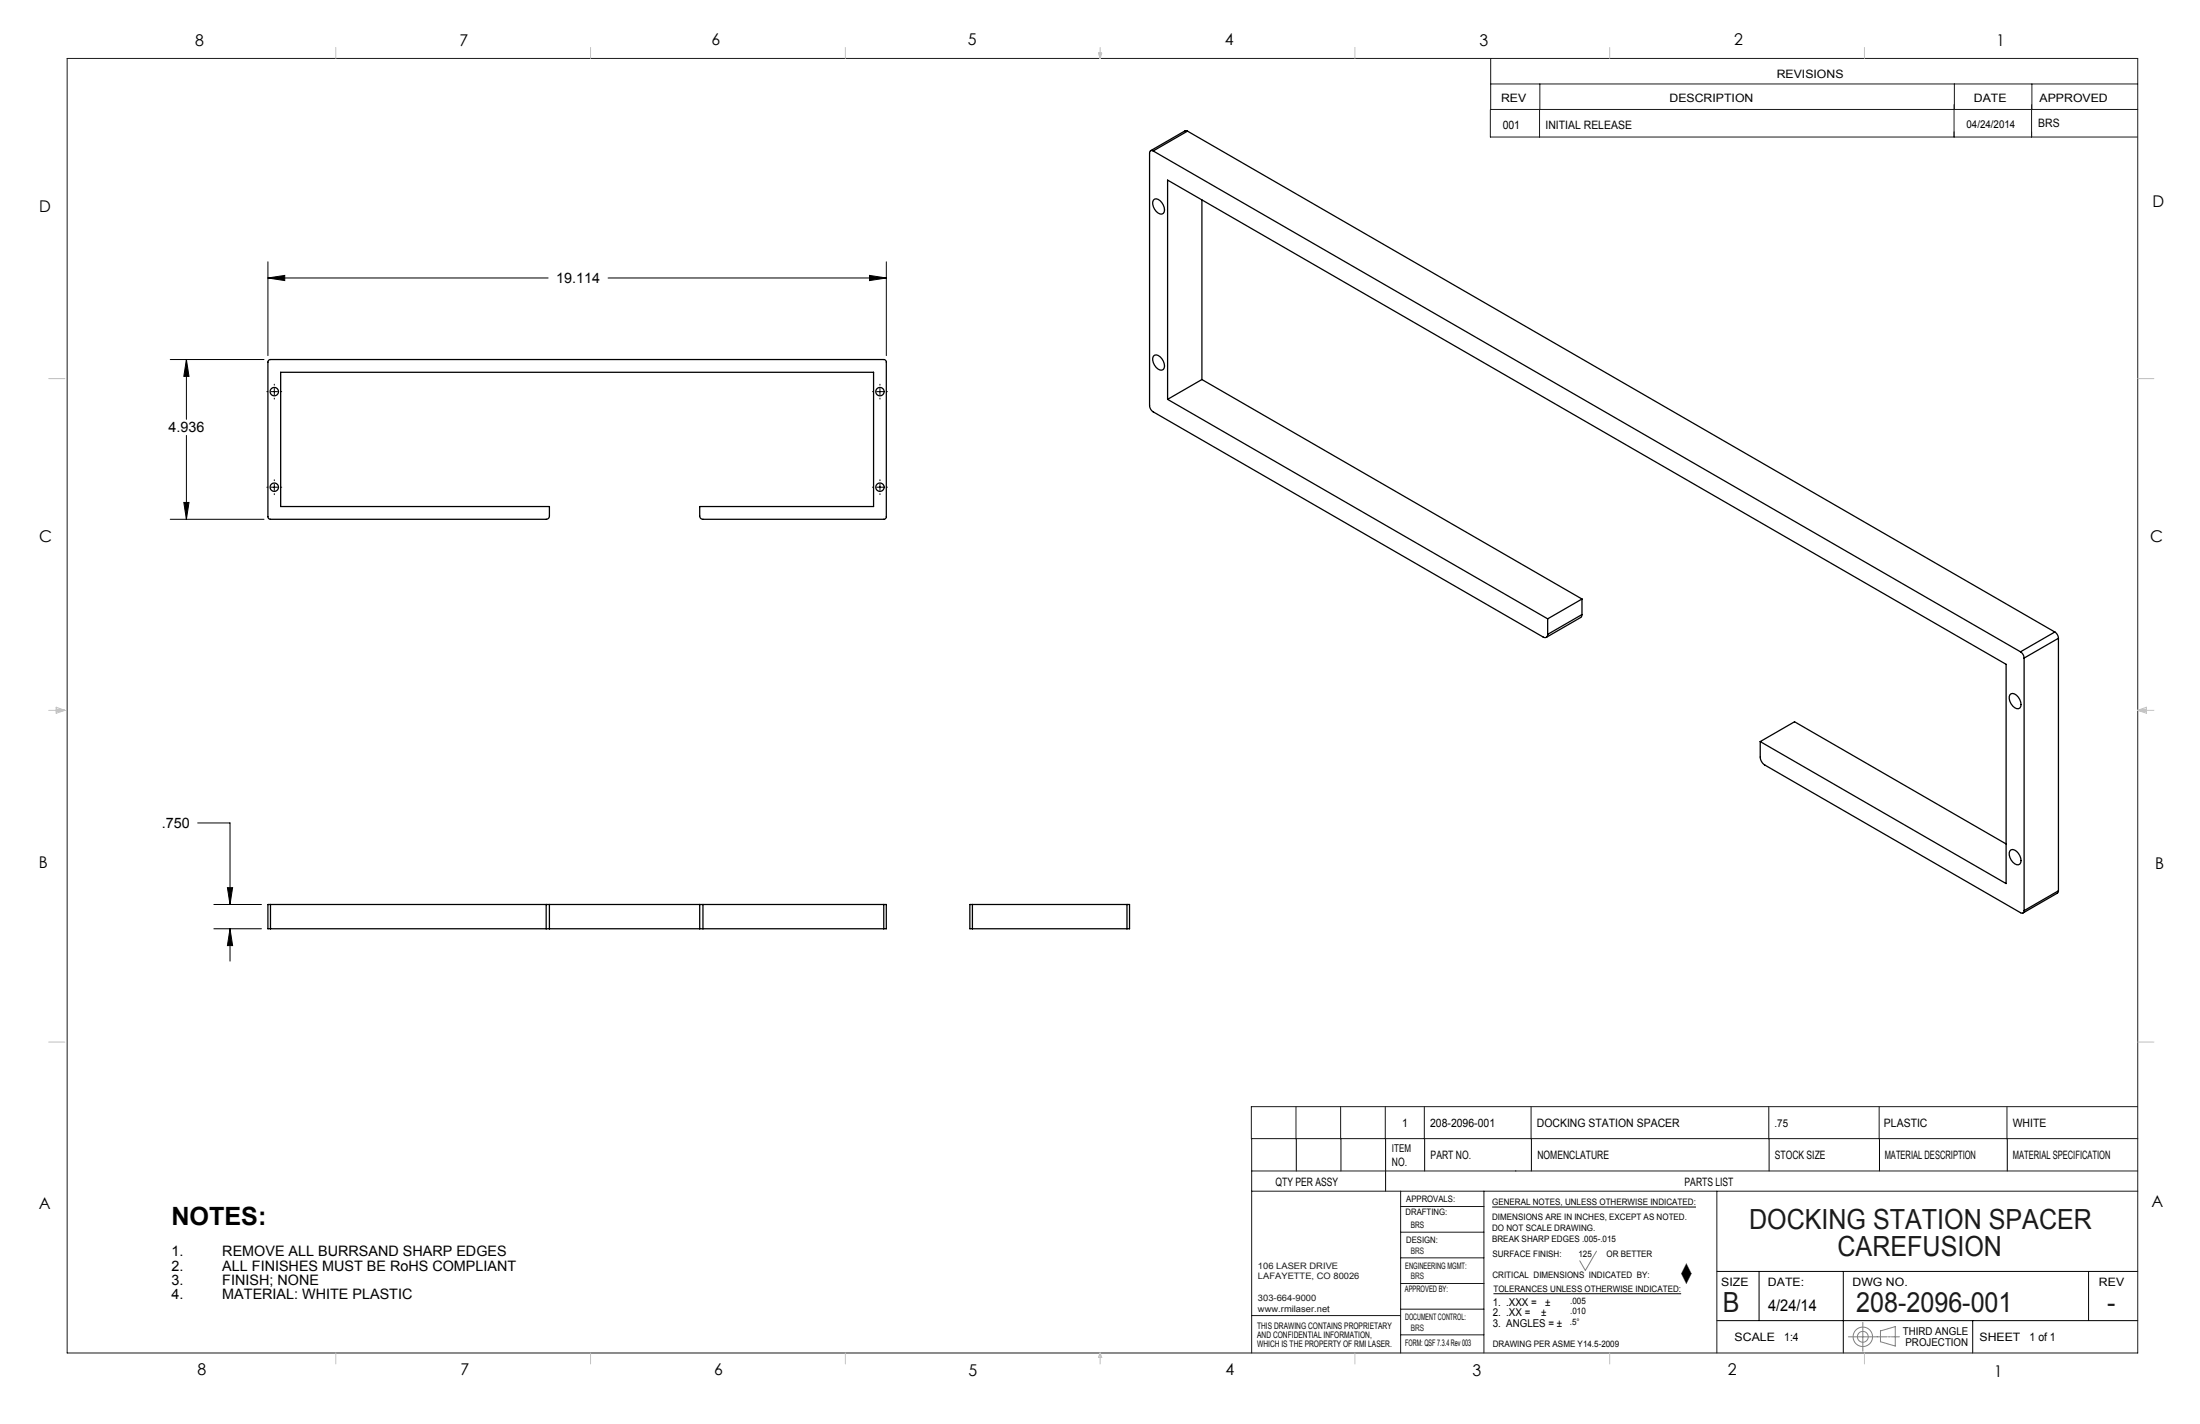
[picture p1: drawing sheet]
<svg xmlns="http://www.w3.org/2000/svg" width="432mm" height="279mm" viewBox="0 0 432 279" stroke-linecap="round" stroke-linejoin="round" font-family="sans-serif">
<g fill="none" stroke="#808080" stroke-width=".2">
<path d="M313.4 245.5l-2.2 3.8-1.1-1.9M331 248l.9 1.9-.9 1.9-1-1.9zM365.6 259.5v5.6M362.8 262.3h7.6M369.1 261.1l2.9-.8v3.8l-2.9-.8zM370.6 262.3h.4M371.2 262.3h1.6"/>
<circle cx="365.6" cy="262.3" r="1.91"/>
<circle cx="365.6" cy="262.3" r="1.06"/>
</g>
<g fill="none" stroke="#000" stroke-width=".2">
<path d="M52.6 54.5l3.3-.5v1.1zM52.6 51.4v18.4M52.6 54.5h55M119.3 54.5h54.7M170.7 54l3.3 .5-3.3 .6zM174 51.4v18.4M33.4 70.5h18.4M36.6 70.5l.5 3.3h-1zM36.6 70.5v11.8M52.4 76.8h.2M53.2 76.8h1.3M53.8 75.4v.2"/>
<path d="M53.8 76.2v1.3M53.8 78.1v.2M55.1 76.8h.2M171.2 76.8h.2M172.1 76.8h1.2M172.7 75.4v.2M172.7 76.2v1.3M172.7 78.1v.2M174 76.8h.2M36.1 98.6h1l-.5 3.3zM36.6 85.4v16.5M52.4 95.6h.2"/>
<path d="M53.2 95.6h1.3M53.8 94.1v.2M53.8 95v1.2M53.8 96.9v.2M55.1 95.6h.2M171.2 95.6h.2M172.1 95.6h1.2M172.7 94.1v.2M172.7 95v1.2M172.7 96.9v.2M174 95.6h.2M33.4 101.9h18.4"/>
<path d="M38.8 161.5h6.3v16M42 177.5h9.3M44.6 174.2h1.1l-.6 3.3zM42 182.2h9.3M45.1 182.2l.6 3.3h-1.1zM45.1 182.2v6.4M254.4 223.4v6.4M263.2 223.4v6.4M272 223.4v10.3M279.6 223.4v6.4M292.9 236.8h40M300.6 223.4v6.4"/>
<path d="M347.2 223.4v6.4M368.9 223.4v6.4M394 223.4v6.4M293.1 253.8h36.9M337 259.1h82.6M337 249.5h82.6M345.3 249.5v9.6M361.8 249.5v16M387.2 259.1v6.4M409.9 249.5v9.6"/>
</g>
<g fill="none" stroke="#191924" stroke-width=".2">
<path d="M13.2 11.5h406.4v254h-406.4zM292.6 11.5v10h127M292.6 16.5h127M302.2 16.5v5M383.6 16.5v5M398.8 16.5v5M292.5 21.6v5.3h127M302.2 21.6v5.3M383.5 20.5v6.4M398.7 20.5v6.4M254.4 217.1v6.4M263.1 217.1v6.4"/>
<path d="M271.9 217.1v6.4M279.6 217.1v6.4M300.5 217.1v6.4M347.2 217.1v6.4M368.8 217.1v6.4M393.9 217.1v6.4M419.5 217.1h-173.9v6.4M245.7 233.7h173.9M245.7 229.8h173.9M274.9 233.7v31.8M274.9 236.7h16.4M291.3 233.7v31.8"/>
<path d="M337 233.7v31.8M419.6 223.4h-173.9v42.1M245.7 258.1h29.2M274.9 256.9h16.4M274.9 241.8h16.4M274.9 246.8h16.4M274.9 251.8h16.4M274.9 261.9h16.4"/>
</g>
<g fill="none" stroke="#c0c0c0" stroke-width=".2">
<path d="M65.9 9.3v2.2M115.9 9.3v2.2M165.9 9.3v2.2M215.6 10.4h.6l-.3 1.1zM215.7 10.4l.2 1.1M215.9 9.3v2.2M216.1 10.4l-.2 1.1M265.9 9.3v2.2M315.9 9.3v2.2M365.9 9.3v2.2M9.6 74.3h3.1M419.6 74.3h3.2"/>
<path d="M9.6 139.4h3.1M11 139.1l1.7 .3M11 138.8l1.7 .6-1.7 .5zM12.7 139.4l-1.7 .2M419.6 139.4h3.2M419.6 139.4l1.7-.6v1.1zM419.6 139.4l1.7 .2M421.3 139.1l-1.7 .3M9.6 204.5h3.1M419.6 204.5h3.2M65.9 265.5v2.1M115.9 265.5v2.1"/>
<path d="M165.9 265.5v2.1M215.9 265.5v2.1M215.9 265.5l.3 .8h-.6zM265.9 265.5v2.1M315.9 265.5v2.1M365.9 265.5v2.1"/>
</g>
<path d="M331 248l.9 1.9-.9 1.9-1-1.9z" fill-rule="evenodd" fill="#000"/>
<path d="M44.6 174.2h1.1l-.6 3.3zM45.1 182.2l.6 3.3h-1.1zM52.6 54.5l3.3-.5v1.1zM170.7 54l3.3 .5-3.3 .6zM36.6 70.5l.5 3.3h-1zM36.1 98.6h1l-.5 3.3z" fill="#000"/>
<g fill="none" stroke="#000" stroke-width=".25">
<path d="M226.3 29.6a.43 .43 0 0 0-.5 0 .43 .43 0 0 0-.2 .4v49.6a1.57 1.57 0 0 0 .7 1.2l76.6 44.2a.55 .55 0 0 0 .6 0 .55 .55 0 0 0 .3-.5M226.3 29.6l170.3 98.3M226.4 39.3a.84 .84 0 0 1 1.3 .1 1.99 1.99 0 0 1 .6 2.5 1.55 1.55 0 0 1-1.9-1.3l-.2-.5zM233.1 25.7h-.5l-6.8 3.9M233.1 25.7l-6.8 3.9M233.1 25.7l170.2 98.3M235.9 39.2v35.3M52.7 70.7l.4-.2h120.4l.3 .2 .2 .3v30.4l-.2 .3-.3 .2h-35.5a.64 .64 0 0 1-.7-.6v-1.9h34.2v-26.4h-116.4v26.4h52.7v1.9a.63 .63 0 0 1-.6 .6l-54.4-.1-.2-.4v-30.4zM226.4 69.9a.84 .84 0 0 1 1.3 .1 1.99 1.99 0 0 1 .6 2.5 1.55 1.55 0 0 1-1.9-1.3l-.2-.5zM229.2 78.4v-43.1l164.5 95v43.1l-48.2-27.9M229.2 78.4l74.6 43M235.9 74.5l-6.7 3.9"/>
<path d="M235.9 74.5l74.6 43M310.5 117.5l-6.7 3.9M310.5 117.5v3.1M303.8 121.4v3.1M310.5 120.6l-.3 .6-6.7 3.8M310.5 120.6l-6.7 3.9M394.5 136.3a.84 .84 0 0 1 1.3 .1 1.99 1.99 0 0 1 .6 2.5 1.55 1.55 0 0 1-1.9-1.3l-.1-.5zM396.6 127.9a1.57 1.57 0 0 1 .7 1.2M397.3 129.1v49.6M403.3 124a1.57 1.57 0 0 1 .7 1.2M403.3 124l-6.7 3.9M404 125.2l-6.7 3.9"/>
<path d="M404 125.2v49.6M345.5 145.5v3.1a1.99 1.99 0 0 0 .9 1.5l50.2 29a.43 .43 0 0 0 .5 0 .43 .43 0 0 0 .2-.4M345.5 145.5l6.7-3.9 41.5 24M53.1 177.5h-.5v4.7h.5M53.1 177.5v4.7M53.1 177.5h54.1M107.2 177.5h.6M107.2 177.5v4.7M107.8 177.5h29.5M107.8 177.5v4.7M137.3 177.5h.7M137.3 177.5v4.7"/>
<path d="M138 177.5h35.5M138 177.5v4.7M173.5 177.5h.5v4.7h-.5M173.5 177.5v4.7M190.9 177.5h-.5v4.7h.5M190.9 177.5h30.3M190.9 177.5v4.7M221.2 177.5h.5v4.7h-.5M221.2 177.5v4.7M394.5 167a.84 .84 0 0 1 1.3 0 1.99 1.99 0 0 1 .6 2.5 1.55 1.55 0 0 1-1.9-1.3l-.1-.5zM404 174.8l-.2 .4-6.7 3.9M404 174.8l-6.7 3.9"/>
<path d="M53.1 182.2h54.1M107.2 182.2h.6M107.8 182.2h29.5M137.3 182.2h.7M138 182.2h35.5M190.9 182.2h30.3"/>
<circle cx="53.8" cy="76.8" r=".82"/>
<circle cx="172.7" cy="76.8" r=".82"/>
<circle cx="53.8" cy="95.6" r=".83"/>
<circle cx="172.7" cy="95.6" r=".83"/>
</g>
<g font-size="5.4" fill="#191924">
<text x="343.3" y="241.2">DOCKING STATION SPACER</text>
<text x="360.7" y="246.5">CAREFUSION</text>
<text x="338.1" y="257.4">B</text>
<text x="364.3" y="257.4">208-2096-001</text>
<text x="413.6" y="257.4">-</text>
</g>
<text font-size="4.9" x="33.6" y="240.4">NOTES:</text>
<g font-size="3.2">
<text x="38.3" y="9">8</text>
<text x="90.2" y="9.1">7</text>
<text x="139.7" y="8.9">6</text>
<text x="190" y="8.9">5</text>
<text x="240.4" y="8.9">4</text>
<text x="290.4" y="9.1">3</text>
<text x="340.4" y="8.9">2</text>
<text x="391.9" y="9.1">1</text>
<text x="7.7" y="41.7">D</text>
<text x="422.5" y="40.7">D</text>
<text x="7.7" y="106.4">C</text>
<text x="422" y="106.4">C</text>
<text x="7.7" y="170.3">B</text>
<text x="423" y="170.6">B</text>
<text x="7.6" y="237.3">A</text>
<text x="422.3" y="236.8">A</text>
<text x="347" y="257.2">4/24/14</text>
<text x="38.8" y="269.9">8</text>
<text x="90.4" y="269.8">7</text>
<text x="140.2" y="269.8">6</text>
<text x="190.1" y="269.9">5</text>
<text x="240.5" y="269.8">4</text>
<text x="289" y="269.9">3</text>
<text x="339.1" y="269.9">2</text>
<text x="391.4" y="270.2">1</text>
</g>
<g font-size="2.8">
<text x="109.2" y="55.5">19.114</text>
<text x="33.1" y="84.8">4.936</text>
<text x="31.7" y="162.4">.750</text>
<text x="33.6" y="246.5">1.</text>
<text x="33.6" y="249.3">2.</text>
<text x="43.6" y="246.5">REMOVE ALL BURRSAND SHARP EDGES</text>
<text x="43.6" y="249.3">ALL FINISHES MUST BE RoHS COMPLIANT</text>
<text x="33.6" y="252.1">3.</text>
<text x="33.6" y="254.9">4.</text>
<text x="43.6" y="252.1">FINISH; NONE</text>
<text x="43.6" y="254.9">MATERIAL: WHITE PLASTIC</text>
</g>
<g font-size="2.3">
<text x="348.7" y="15.3">REVISIONS</text>
<text x="294.6" y="19.9">REV</text>
<text x="327.7" y="19.9">DESCRIPTION</text>
<text x="387.4" y="19.9">DATE</text>
<text x="400.3" y="19.9">APPROVED</text>
<text x="294.9" y="25.2">001</text>
<text x="303.3" y="25.2">INITIAL RELEASE</text>
<text x="400" y="25">BRS</text>
<text x="275.2" y="221.1">1</text>
<text x="280.7" y="221.1">208-2096-001</text>
<text x="301.6" y="221.1">DOCKING STATION SPACER</text>
<text x="369.8" y="221.1">PLASTIC</text>
<text x="395" y="221.1">WHITE</text>
<text x="280.8" y="227.4">PART NO.</text>
<text x="301.8" y="227.4">NOMENCLATURE</text>
<text x="348.3" y="227.4">STOCK SIZE</text>
<text x="369.9" y="227.4">MATERIAL DESCRIPTION</text>
<text x="395.1" y="227.4">MATERIAL SPECIFICATION</text>
<text x="250.4" y="232.6">QTY PER ASSY</text>
<text x="273.2" y="228.7">NO.</text>
<text x="330.6" y="232.6">PARTS LIST</text>
<text x="337.8" y="252.3">SIZE</text>
<text x="347" y="252.3">DATE:</text>
<text x="363.6" y="252.3">DWG NO.</text>
<text x="412" y="252.3">REV</text>
<text x="340.5" y="263.1">SCALE</text>
<text x="350.2" y="263.1">1:4</text>
<text x="388.5" y="263.1">SHEET</text>
<text x="398.4" y="263.1">1 of 1</text>
</g>
<g font-size="2.1">
<text x="386" y="25.1">04/24/2014</text>
<text x="348.3" y="221.1">.75</text>
<text x="273.2" y="226.1">ITEM</text>
<text x="293" y="256.2">1. .XXX =</text>
<text x="303.2" y="256.2">±</text>
<text x="293" y="258.3">2. .XX =</text>
<text x="293" y="260.4">3. ANGLES = ±</text>
<text x="302.5" y="258.3">±</text>
<text x="373.5" y="261.9">THIRD ANGLE</text>
<text x="374" y="264">PROJECTION</text>
</g>
<g font-size="1.8">
<text x="246.7" y="260.8">THIS DRAWING CONTAINS PROPRIETARY</text>
<text x="246.7" y="262.5">AND CONFIDENTIAL INFORMATION,</text>
<text x="246.7" y="264.3">WHICH IS THE PROPERTY OF RMI LASER.</text>
<text x="275.8" y="264.1">FORM: QSF 7.3.4 Rev 003</text>
</g>
<g font-size="1.7">
<text x="275.9" y="238.5">DRAFTING:</text>
<text x="276" y="235.9">APPROVALS:</text>
<text x="292.9" y="236.4">GENERAL NOTES, UNLESS OTHERWISE INDICATED:</text>
<text x="292.9" y="239.4">DIMENSIONS ARE IN INCHES, EXCEPT AS NOTED.</text>
<text x="276" y="243.9">DESIGN:</text>
<text x="276.9" y="241">BRS</text>
<text x="292.9" y="241.5">DO NOT SCALE DRAWING.</text>
<text x="292.9" y="243.6">BREAK SHARP EDGES .005-.015</text>
<text x="275.8" y="249">ENGINEERING MGMT:</text>
<text x="292.9" y="246.6">SURFACE FINISH:</text>
<text x="292.9" y="250.8">CRITICAL DIMENSIONS INDICATED BY:</text>
<text x="309.8" y="246.6">125</text>
<text x="315.3" y="246.6">OR BETTER</text>
<text x="275.7" y="253.4">APPROVED BY:</text>
<text x="293.1" y="253.5">TOLERANCES UNLESS OTHERWISE INDICATED:</text>
<text x="308.2" y="255.8">.005</text>
<text x="308.2" y="257.9">.010</text>
<text x="275.8" y="259">DOCUMENT CONTROL:</text>
<text x="308.1" y="260">.5°</text>
<text x="293" y="264.3">DRAWING PER ASME Y14.5-2009</text>
</g>
<g font-size="1.7" fill="#191924">
<text x="276.9" y="246">BRS</text>
<text x="246.9" y="248.9">106 LASER DRIVE</text>
<text x="246.9" y="251">LAFAYETTE, CO 80026</text>
<text x="276.9" y="251">BRS</text>
<text x="246.9" y="255.2">303-664-9000</text>
<text x="246.9" y="257.3">www.rmilaser.net</text>
<text x="276.9" y="261.1">BRS</text>
</g>
</svg>
